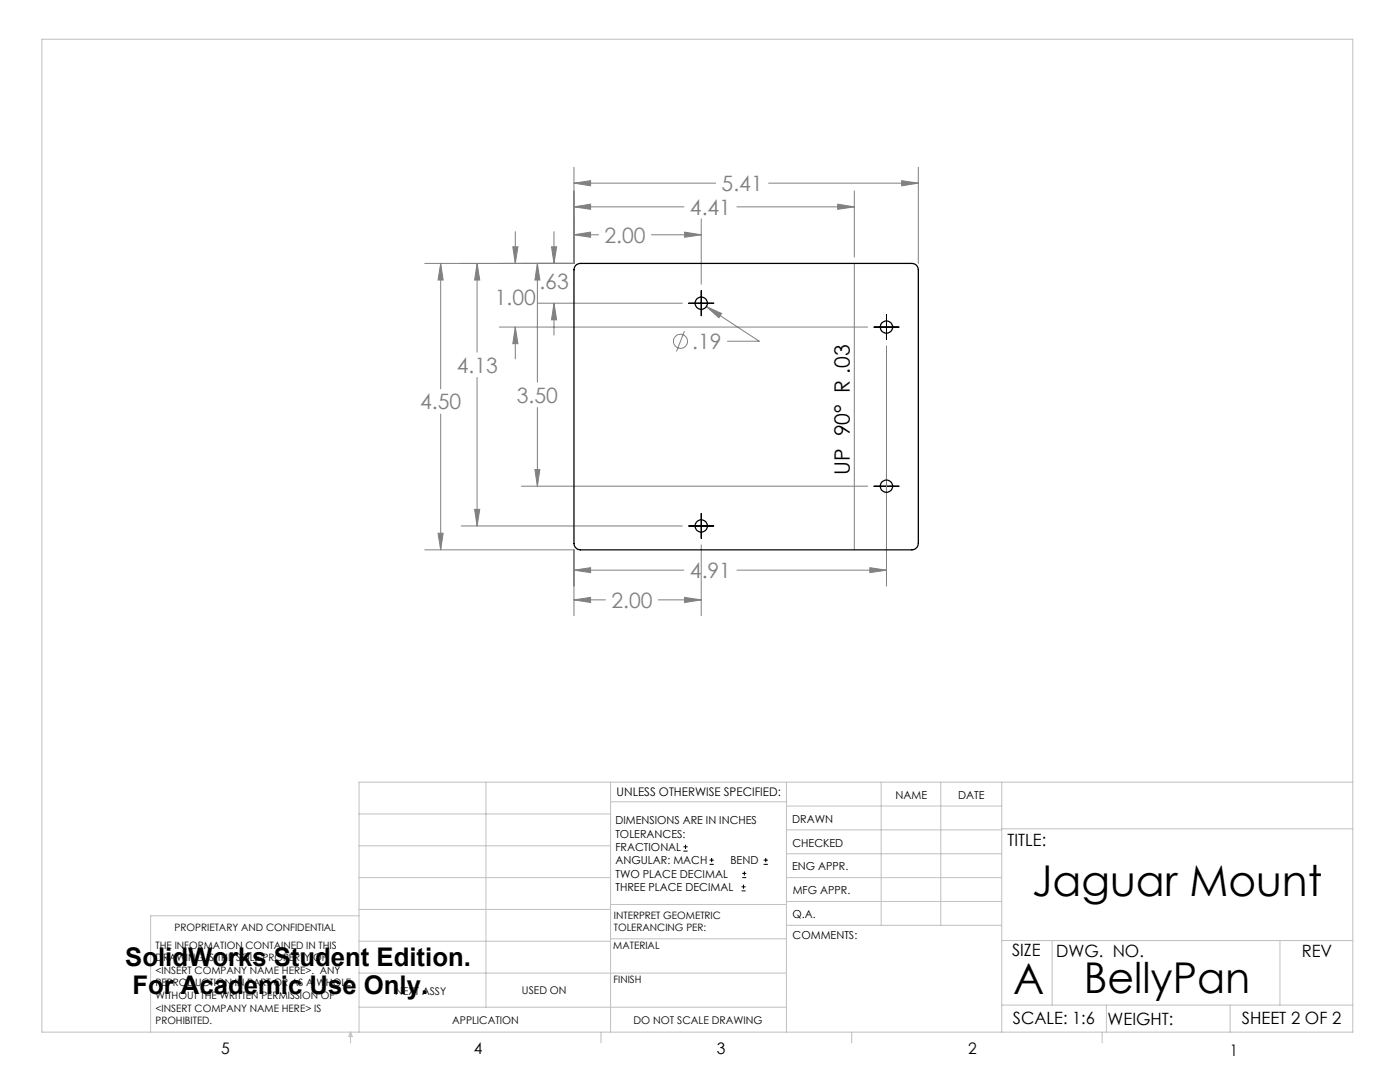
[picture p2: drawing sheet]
<svg xmlns="http://www.w3.org/2000/svg" width="279mm" height="216mm" viewBox="0 0 279 216" stroke-linecap="round" stroke-linejoin="round" font-family="sans-serif">
<g fill="none" stroke="#808080" stroke-width=".2">
<path d="M114.5 36.5l3.4-.4v1zM114.5 33.4v19.2h-29.7M114.5 36.5h28.3M153.4 36.5h29.9M170.5 38.1v13.2M180 36.1l3.3 .4-3.3 .6zM183.3 33.4v19.2M87.9 52.6l.5 3.3h-1zM87.9 52.6v25M95.2 52.6l.5 3.3h-1zM95.2 52.6v17.7M102.3 49.2h1.1l-.6 3.4z"/>
<path d="M102.8 46.2v6.4M107.2 52.6l.5 3.3h-.9zM107.2 52.6v23.7M110.1 49.2h1l-.5 3.4zM110.6 46.2v6.4M114.5 41.3l3.4-.6v1.1zM114.5 46.8l3.4-.5v1zM114.5 41.3h22M114.5 46.8h5M130 46.8h9.9M136.6 46.3l3.3 .5-3.3 .5zM139.9 43.7v13"/>
<path d="M147.1 41.3h23.4M167.2 40.7l3.3 .6-3.3 .5zM170.5 52.6v57.1M95.2 75.3v29.7M99.7 65.3h73.4M102.8 65.3l.6 3.3h-1.1zM102.8 65.3v6.3M107.4 60.5h28.8M110.6 60.5l.5 3.3h-1zM110.6 60.5v6.4M136.6 66.1l-1.6 4M141 61.2l3 1.3-.5 .9z"/>
<path d="M141 61.2l10.5 6.9h-6.3M176.9 69v47.9M87.9 82.6v27.1M104.1 97h69M106.8 93.7h.9l-.5 3.3zM107.2 81.3v15.7M84.8 109.7h29.7v13.2M87.4 106.4h1l-.5 3.3zM92 105h44.2M94.7 101.6h1l-.5 3.4zM114.5 113.8l3.4-.5v1zM114.5 119.7l3.4-.5v1z"/>
<path d="M114.5 113.8h22M114.5 119.7h6.3M131.4 119.7h8.5M136.6 119.2l3.3 .5-3.3 .5zM139.9 108.7v14.2M147.1 113.8h29.8M173.6 113.3l3.3 .5-3.3 .5z"/>
<circle cx="135.8" cy="68.1" r="1.41"/>
</g>
<g fill="none" stroke="#000" stroke-width=".2">
<path d="M139.9 58v5M137.4 60.5h5.1M174.4 65.3h5M176.9 62.8v5M174.4 97h5M176.9 94.5v5M137.4 105h5.1M139.9 102.4v5.1M136.4 169.8h.8M136.4 169h.8M136.8 168.6v.8M141.6 172.5h.9"/>
<path d="M141.6 171.6h.9M142 171.2v.8M148 177.8h.8M148 177h.8M148.1 175.1h.8M148.1 174.3h.8M148.4 176.5v.8M148.6 173.9v.8M152.4 172.5h.8M152.4 171.6h.8M152.8 171.2v.8"/>
</g>
<g fill="none" stroke="#c0c0c0" stroke-width=".2">
<path d="M8.4 7.8h261.6v198.2h-261.6zM97 156.1v44.9M121.8 156.1v49.9M121.8 160h35.2M157 156.1v49.9M175.9 156.1v28.5M187.7 156.1v28.5M199.9 156.1v49.9M270 156.1h-198.4v49.9M71.6 175.1h50.2M71.6 168.8h50.2M71.6 162.4h50.2"/>
<path d="M157 170.4h42.9M157 165.6h42.9M157 160.8h42.9M157 175.1h42.9M157 179.9h42.9M199.9 165.4h70.1M71.6 194.2h85.4M71.6 187.8h50.2M71.6 181.5h50.2M71.6 182.7h-41.5v23.3M121.8 187.3h35.2M121.8 180.5h35.2"/>
<path d="M157 184.6h42.9M199.9 187.7h70.1M210 187.7v12.9M255.4 187.7v12.9M70 206v2.1M70 206l.3 .8h-.7zM71.6 201h85.4M119.9 206v2.1M170 206v2.1M199.9 200.6h70.1M220 206v2.1M220.8 200.6v5.4"/>
<path d="M245.5 200.6v5.4"/>
</g>
<path d="M180 36.1l3.3 .4-3.3 .6zM114.5 36.5l3.4-.4v1zM167.2 40.7l3.3 .6-3.3 .5zM114.5 41.3l3.4-.6v1.1zM136.6 46.3l3.3 .5-3.3 .5zM114.5 46.8l3.4-.5v1zM141 61.2l2.5 2.2 .5-.9zM173.6 113.3l3.3 .5-3.3 .5zM114.5 113.8l3.4-.5v1zM94.7 101.6h1l-.5 3.4zM95.2 52.6l.5 3.3h-1zM87.9 52.6l.5 3.3h-1zM87.4 106.4h1l-.5 3.3zM110.6 60.5l.5 3.3h-1zM110.1 49.2h1l-.5 3.4zM102.8 65.3l.6 3.3h-1.1zM102.3 49.2h1.1l-.6 3.4zM106.8 93.7h.9l-.5 3.3zM107.2 52.6l.5 3.3h-.9zM136.6 119.2l3.3 .5-3.3 .5zM114.5 119.7l3.4-.5v1z" fill="#808080"/>
<g fill="none" stroke="#000" stroke-width=".25">
<path d="M114.9 52.9l.9-.3h66.2a1.26 1.26 0 0 1 1.3 1.2v54.6a1.33 1.33 0 0 1-1.3 1.3h-66.2a1.33 1.33 0 0 1-1.3-1.3v-54.6z"/>
<circle cx="140" cy="60.5" r="1.23"/>
<circle cx="176.9" cy="65.3" r="1.23"/>
<circle cx="176.9" cy="97" r="1.23"/>
<circle cx="140" cy="105" r="1.23"/>
</g>
<g font-size="8.5">
<text x="206" y="178.7">Jaguar Mount</text>
<text x="202.2" y="198.3">A</text>
<text x="216.3" y="198.1">BellyPan</text>
</g>
<g font-size="5.1">
<text x="25" y="192.8">SolidWorks Student Edition.</text>
<text x="26.4" y="198.4">For Academic Use Only.</text>
</g>
<g font-size="4.2" fill="#808080">
<text x="144" y="38.1">5.41</text>
<text x="137.7" y="42.9">4.41</text>
<text x="120.6" y="48.4">2.00</text>
<text x="107.7" y="57.7">.63</text>
<text x="98.8" y="60.8">1.00</text>
<text x="138.1" y="69.6">.19</text>
<text x="91.1" y="74.4">4.13</text>
<text x="83.9" y="81.7">4.50</text>
<text x="103.2" y="80.4">3.50</text>
<text x="137.7" y="115.4">4.91</text>
<text x="122" y="121.3">2.00</text>
</g>
<text font-size="4.2" x="169.6" y="94.7" transform="rotate(-90 169.6 94.7)">UP 90° R .03</text>
<g font-size="3.4">
<text x="201.1" y="168.8">TITLE:</text>
<text x="202" y="190.8">SIZE</text>
<text x="210.8" y="190.9">DWG. NO.</text>
<text x="259.8" y="191">REV</text>
<text x="202.1" y="204.4">SCALE: 1:6</text>
<text x="221" y="204.5">WEIGHT:</text>
<text x="247.8" y="204.4">SHEET 2 OF 2</text>
</g>
<g font-size="3.2">
<text x="44.2" y="210.4">5</text>
<text x="94.6" y="210.3">4</text>
<text x="143.1" y="210.4">3</text>
<text x="193.2" y="210.3">2</text>
<text x="245.4" y="210.6">1</text>
</g>
<text font-size="2.4" x="123.1" y="158.9">UNLESS OTHERWISE SPECIFIED:</text>
<g font-size="2.2">
<text x="178.7" y="159.4">NAME</text>
<text x="191.2" y="159.4">DATE</text>
<text x="122.8" y="164.5">DIMENSIONS ARE IN INCHES</text>
<text x="122.8" y="167.1">TOLERANCES:</text>
<text x="158.1" y="164.2">DRAWN</text>
<text x="122.8" y="169.8">FRACTIONAL</text>
<text x="122.8" y="172.5">ANGULAR: MACH</text>
<text x="145.8" y="172.5">BEND</text>
<text x="158.1" y="173.7">ENG APPR.</text>
<text x="158.2" y="169.1">CHECKED</text>
<text x="122.8" y="175.1">TWO PLACE DECIMAL</text>
<text x="122.8" y="177.8">THREE PLACE DECIMAL</text>
<text x="158.2" y="178.4">MFG APPR.</text>
<text x="158.2" y="183.2">Q.A.</text>
<text x="158.2" y="187.4">COMMENTS:</text>
</g>
<g font-size="2.1">
<text x="78.8" y="198.5">NEXT ASSY</text>
<text x="104.2" y="198.4">USED ON</text>
<text x="90.2" y="204.3">APPLICATION</text>
<text x="126.4" y="204.3">DO NOT SCALE DRAWING</text>
</g>
<g font-size="2">
<text x="34.8" y="185.7">PROPRIETARY AND CONFIDENTIAL</text>
<text x="122.5" y="183.3">INTERPRET GEOMETRIC</text>
<text x="122.5" y="185.9">TOLERANCING PER:</text>
<text x="31.1" y="189.3">THE INFORMATION CONTAINED IN THIS</text>
<text x="31.1" y="191.8">DRAWING IS THE SOLE PROPERTY OF</text>
<text x="122.4" y="189.4">MATERIAL</text>
<text x="31.1" y="194.3">&lt;INSERT COMPANY NAME HERE&gt;. ANY</text>
<text x="31.1" y="196.8">REPRODUCTION IN PART OR AS A WHOLE</text>
<text x="122.4" y="196.2">FINISH</text>
<text x="31.1" y="199.4">WITHOUT THE WRITTEN PERMISSION OF</text>
<text x="31.1" y="201.9">&lt;INSERT COMPANY NAME HERE&gt; IS</text>
<text x="31.1" y="204.4">PROHIBITED.</text>
</g>
</svg>
